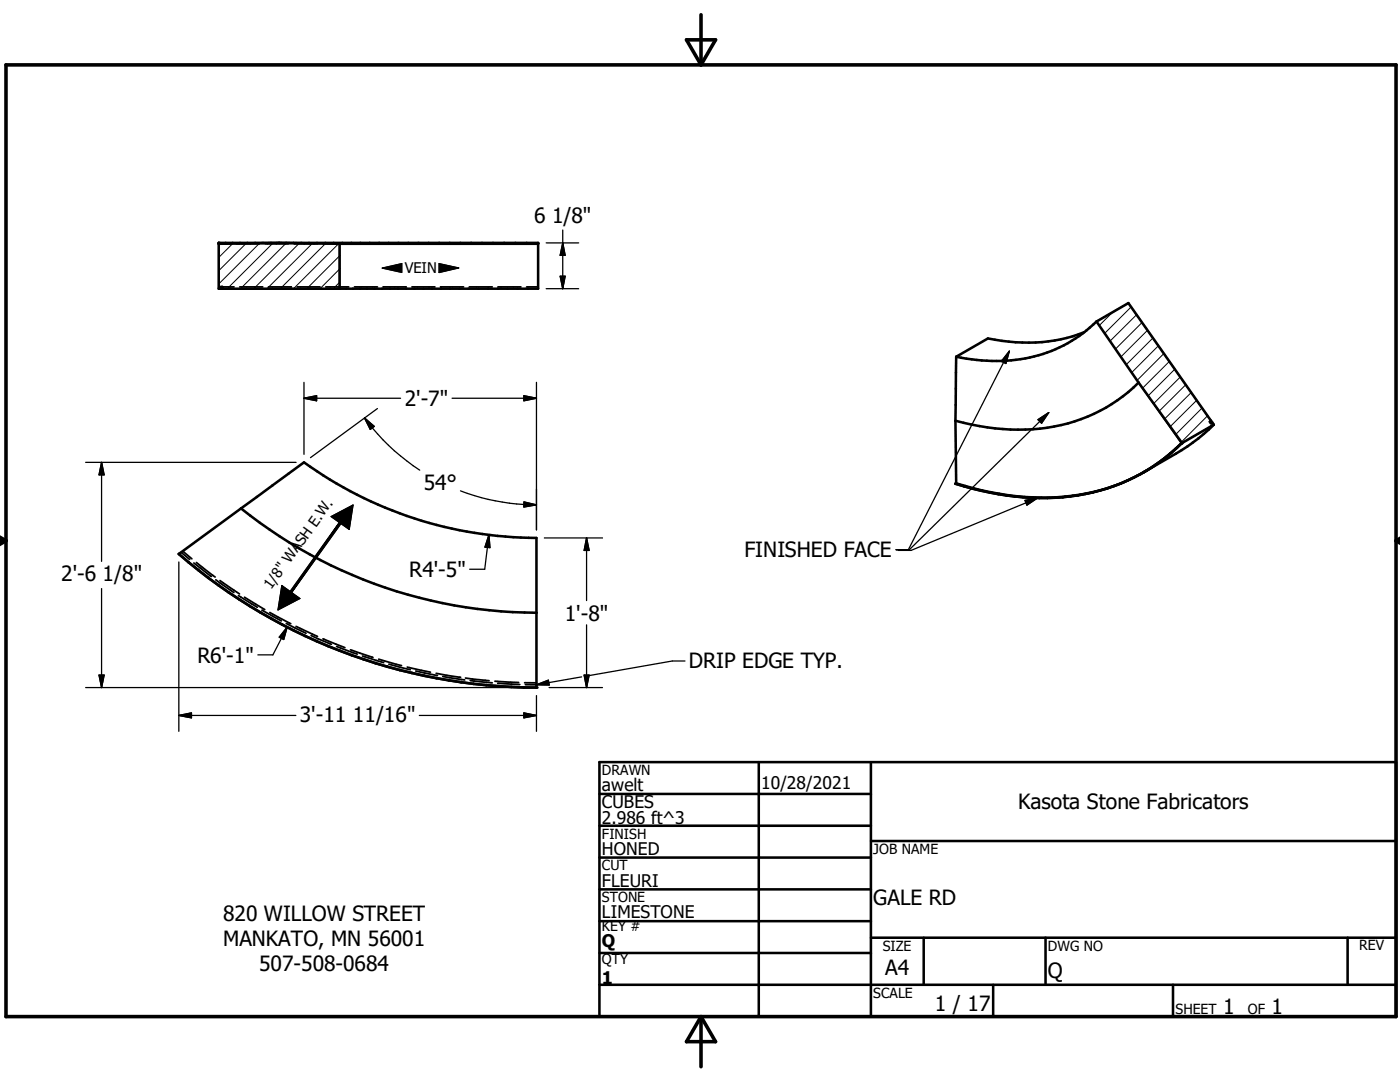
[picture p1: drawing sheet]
<svg xmlns="http://www.w3.org/2000/svg" width="279mm" height="216mm" viewBox="0 0 279 216" stroke-linecap="round" stroke-linejoin="round" font-family="sans-serif">
<g fill="none" stroke="#000" stroke-width=".51">
<path d="M43.7 48.5h63.7v9.1h-63.7zM43.7 48.6l12-.1 12.1 .1M44.1 57.6v-.3h.3v.3M67.8 48.6h39.6M67.8 48.6v9M190.8 71.2l-.1 12.8M216.4 66.3a32.8 32.8 0 0 1-19.2 1.2l-6.4 3.7M218.8 64.2l8.4 12.1M218.8 64.2a28.5 28.5 0 0 1-23.8 7.6l-4.2-.6M218.8 64.2l6.4-3.7 16.5 23.5M227.2 76.3l8.7 12.1M227.2 76.3a33.6 33.6 0 0 1-27.1 9.3l-4.6-.6-4.8-1"/>
<path d="M190.7 84l.1 12.4M228.2 94.2a42.4 42.4 0 0 1-27 4.6l-5.2-.9-5.2-1.5M228.3 94.2l-.1 .1M230.6 92.7l-2.3 1.5M235.9 88.4a39 39 0 0 1-30.1 10.9 62.1 62.1 0 0 1-15.1-2.8l.1-.1M235.9 88.4l-4.6 3.9M241.7 84l-.3 .1 .3 .3 .2-.1 .3 .4M241.7 84l-.2 .2M242.2 84.7l-3 2.8-2.2 1.6-8.7 5.1M242.2 84.7l-6.3 3.7M35.7 110.5l25-18.2a79.8 79.8 0 0 0 46.4 15v29.9a109.3 109.3 0 0 1-71.4-26.7zM48.1 101.5a94.4 94.4 0 0 0 59 20.8"/>
<path d="M119.6 158.4h54.2M119.6 152.1h159v50.8h-159zM151.4 152.1v50.8M173.8 152.1v50.8M119.6 164.8h54.2M119.6 171.1h54.2M119.6 177.5h54.2M173.8 167.8h104.8M119.6 183.8h54.2M119.6 190.2h54.2M119.6 196.5h159M173.8 187.1h104.8"/>
<path d="M184.3 187.1v9.4M198.2 196.5v6.4M208.7 187.1v9.4M234.1 196.5v6.4M268.9 187.1v9.4"/>
</g>
<g fill="#000">
<circle cx="43.7" cy="48.5" r=".25"/>
<circle cx="87.9" cy="57.3" r=".18"/>
<circle cx="190.7" cy="96.5" r=".25"/>
<circle cx="235.7" cy="88.5" r=".25"/>
<circle cx="35.7" cy="110.5" r=".25"/>
<circle cx="91.7" cy="135.1" r=".18"/>
<circle cx="107.1" cy="137.2" r=".25"/>
</g>
<g fill="none" stroke="#000" stroke-width=".36">
<path d="M43.7 48.6h2.3M44.4 57.3h2.3M47.1 48.6h4.7M47.8 57.3h4.6M52.9 48.6h4.7M53.6 57.3h4.6M58.7 48.6h4.7M59.3 57.3h4.6M64.5 48.6h4.6M65 57.3h4.6M70.3 48.6h4.6M70.7 57.3h4.6"/>
<path d="M76.1 48.6h4.6M76.5 57.3h4.5M81.9 48.6h4.6M82.2 57.3h4.6M87.7 48.6h4.6M87.9 57.3h4.6M93.5 48.6h4.6M93.7 57.3h4.5M99.3 48.6h4.6M99.4 57.3h4.6M105.1 48.6h2.3M105.1 57.3h2.3"/>
<path d="M36.1 110.2l1.8 1.4M36.5 110l1.8 1.5M38.7 112.3l3.5 2.7M39.2 112.2l3.7 2.9M43.1 115.7l3.6 2.5M43.9 115.8l3.9 2.7M47.6 118.8l3.8 2.4M48.8 119.2l4 2.4M52.3 121.8l3.8 2.1M53.9 122.2l4.1 2.3M57.1 124.4l4 2M59.1 125l4.3 2"/>
<path d="M62.1 126.8l4 1.8M64.5 127.5l4.3 1.7M67.2 129l4.1 1.5M70 129.7l4.4 1.5M72.3 130.9l4.3 1.3M75.6 131.5l4.5 1.3M77.6 132.5l4.3 1.1M81.3 133.1l4.6 1M83 133.9l4.3 .9M87 134.4l4.7 .7M88.4 135l4.3 .7M92.9 135.3l4.7 .5"/>
<path d="M93.8 135.8l4.4 .5M98.8 135.9l4.7 .3M99.3 136.4l4.4 .2M104.7 136.2l2.4 .1M104.9 136.6h2.2"/>
</g>
<path d="M76.3 53.5l3.9-.9v1.8zM87.6 52.6l3.9 .9-3.9 .9zM67.7 104.2l-9.5 14-.3-.2zM56.2 116.8l3.7 2.6-4.4 2.3zM66.1 103.1l4.4-2.3-.8 4.8zM67.7 104.2l.3 .3-9.8 13.7z" fill="#000" stroke="#000" stroke-width=".2"/>
<g fill="none" stroke="#000" stroke-width=".2">
<path d="M43.8 48.6l-.2 .2M46.4 48.6l-2.8 2.8M49.1 48.6l-5.5 5.5M51.7 48.6l-8.1 8.1M54.4 48.6l-9.2 9.1M57 48.6l-9.1 9.1M59.7 48.6l-9.2 9.1M62.3 48.6l-9.1 9.1M65 48.6l-9.2 9.1M67.6 48.6l-9.1 9.1M67.8 56.3l-1.4 1.4M67.8 53.6l-4.1 4.1"/>
<path d="M67.8 51l-6.7 6.7M222 62.3l-2.6 2.6M225.7 61.3l-5.2 5.2M226.8 62.8l-5.3 5.3M227.9 64.4l-5.3 5.2M229 65.9l-5.3 5.3M230.1 67.5l-5.3 5.3M231.2 69l-5.3 5.3M232.3 70.6l-5.4 5.3M233.4 72.1l-5.4 5.4M234.5 73.7l-5.4 5.3M235.5 75.2l-5.3 5.4"/>
<path d="M236.6 76.8l-5.3 5.3M237.7 78.3l-5.3 5.4M238.8 79.9l-5.3 5.3M239.9 81.4l-5.3 5.4M241 83l-5.4 5.3M242.1 84.5l-.7 .8"/>
</g>
<path d="M1.2 12.9h277.4v190h-277.4zM137 7.9h5.8l-2.9 5zM139.9 2.9v10M-.1 107.9h1.3M-.1 107.2l1.3 .7M1.2 107.9l-1.2 .7M278.6 107.9h.8M278.6 107.9l.8 .5M279.4 107.4l-.8 .5M139.9 202.9v10M139.9 202.9l2.9 5h-5.8z" fill="none" stroke="#000" stroke-width=".71"/>
<g fill="none" stroke="#000" stroke-width=".25">
<path d="M43.6 48.6h24.2v9.1h-24.2zM76.3 53.5l3.9-.9v1.8zM87.6 52.6l3.9 .9-3.9 .9zM109 57.6h6.5M109 48.5h6.5M111.8 55.1h1l-.5 2.5zM112.3 45.9v11.7M112.3 48.5l.5 2.5h-1zM60.7 79.5h19.2M60.7 79.5l2.5-.5v1zM60.7 76.3v14.4M90.2 79.5h16.9"/>
<path d="M104.5 79l2.6 .5-2.6 .5zM107.1 76.3v29.4M201.4 70.1l-20.1 39.6h-2.5M201.4 70.1l-.7 2.4-.8-.4zM218.8 64.2l6.4-3.7 17 24.2-6.5 3.8-8.5-12.2M17.1 92.3h42M20.3 92.3v19.7M20.3 92.3l.5 2.4h-1zM72.7 83.4a42.4 42.4 0 0 0 11.1 10.4M72.7 83.4l2 1.7-.8 .6zM75.3 81.5l-13.3 9.8M91.9 97.9a43 43 0 0 0 15.2 2.8"/>
<path d="M204.6 99.9l2.5-.5-2.2 1.4zM207.1 99.4l-25.3 10.4h-2.5M207.2 83.7l2.1-1.4-1.4 2.1zM209.3 82.3l-27.9 27.5h-2.5M20.3 117.4v19.8M35.7 112.1v33.8M56.2 116.8l3.7 2.6-4.4 2.3zM66.1 103.1l4.4-2.3-.8 4.8zM67.7 104.2l.3 .3-9.8 13.7-.3-.2zM97.6 106.7l-.9 6.9h-3M97.6 106.7l.2 2.6-1-.1zM104.6 100.2l2.5 .5-2.6 .5z"/>
<path d="M108.6 107.3h11.6M117.1 107.3v12.5M117.1 107.3l.5 2.5h-1zM17.1 137.2h88.4M19.8 134.7h1l-.5 2.5zM57.3 125.1l-2.8 5.6h-3M57.3 125.1l-.7 2.5-.9-.5zM107.1 138.8v7.1M107.1 136.6l2.3-.9 .2 1zM109.6 137.2h10.6M116.1 135.1l-9 1.5M116.6 134.7h1l-.5 2.5z"/>
<path d="M117.1 124.7v12.5M136.7 131.9h-2.5l-16.7 2.9M35.7 142.8h23.3M35.7 142.8l2.5-.5v.9zM83.7 142.8h23.4M104.5 142.3l2.6 .5-2.6 .4z"/>
</g>
<g fill="#000" stroke="#000" stroke-width=".25">
<path d="M111.8 55.1h1l-.5 2.5zM112.3 48.5l.5 2.5h-1zM60.7 79.5l2.5-.5v1zM104.5 79l2.6 .5-2.6 .5zM201.4 70.1l-.7 2.4-.8-.4zM20.3 92.3l.5 2.4h-1zM72.7 83.4l2 1.7-.8 .6zM207.2 83.7l2.1-1.4-1.4 2.1zM97.6 106.7l.2 2.6-1-.1zM104.6 100.2l2.5 .5-2.6 .5zM117.1 107.3l.5 2.5h-1zM204.6 99.9l2.5-.5-2.2 1.4z"/>
<path d="M19.8 134.7h1l-.5 2.5zM57.3 125.1l-.7 2.5-.9-.5zM107.1 136.6l2.3-.9 .2 1zM116.6 134.7h1l-.5 2.5zM35.7 142.8l2.5-.5v.9zM104.5 142.3l2.6 .5-2.6 .4z"/>
</g>
<g font-size="4.2">
<text x="106.6" y="44.4">6 1/8&quot;</text>
<text x="80.8" y="81.1">2'-7&quot;</text>
<text x="84.6" y="97.7">54°</text>
<text x="148.6" y="111.2">FINISHED FACE</text>
<text x="12.2" y="116">2'-6 1/8&quot;</text>
<text x="81.7" y="115.1">R4'-5&quot;</text>
<text x="112.7" y="123.8">1'-8&quot;</text>
<text x="39.4" y="132.2">R6'-1&quot;</text>
<text x="137.5" y="133.4">DRIP EDGE TYP.</text>
<text x="59.9" y="144">3'-11 11/16&quot;</text>
<text x="203.2" y="161.5">Kasota Stone Fabricators</text>
<text x="44.5" y="183.7">820 WILLOW STREET</text>
<text x="174.3" y="180.5">GALE RD</text>
<text x="44.5" y="188.8">MANKATO, MN 56001</text>
<text x="51.7" y="193.8">507-508-0684</text>
<text x="176.7" y="194.6">A4</text>
<text x="209.1" y="195.2">Q</text>
<text x="186.6" y="201.7">1 / 17</text>
<text x="244.1" y="202.3">1</text>
<text x="253.8" y="202.3">1</text>
</g>
<g font-size="3.5">
<text x="120.1" y="157.9">awelt</text>
<text x="120.1" y="161.2">CUBES</text>
<text x="151.9" y="157.4">10/28/2021</text>
<text x="120.1" y="164.4">2.986 ft^3</text>
<text x="120.1" y="170.6">HONED</text>
<text x="120.1" y="176.9">FLEURI</text>
<text x="120.1" y="183.3">LIMESTONE</text>
<text x="120.1" y="188.9">Q</text>
<text x="120.1" y="196.4">1</text>
</g>
<g font-size="2.9">
<text x="80.8" y="54.5">VEIN</text>
<text x="54.1" y="117.8" transform="rotate(-54 54.1 117.8)">1/8&quot; WASH E.W.</text>
</g>
<g font-size="2.8">
<text x="120.1" y="154.6">DRAWN</text>
<text x="120.1" y="167.3">FINISH</text>
<text x="120.1" y="173.7">CUT</text>
<text x="174.3" y="170.4">JOB NAME</text>
<text x="120.1" y="180">STONE</text>
<text x="120.1" y="185.8">KEY #</text>
<text x="176.2" y="189.7">SIZE</text>
<text x="209.1" y="189.7">DWG NO</text>
<text x="271.3" y="189.7">REV</text>
<text x="120.1" y="192.4">QTY</text>
<text x="174.3" y="199.1">SCALE</text>
<text x="234.6" y="202.3">SHEET</text>
<text x="249" y="202.3">OF</text>
</g>
</svg>
